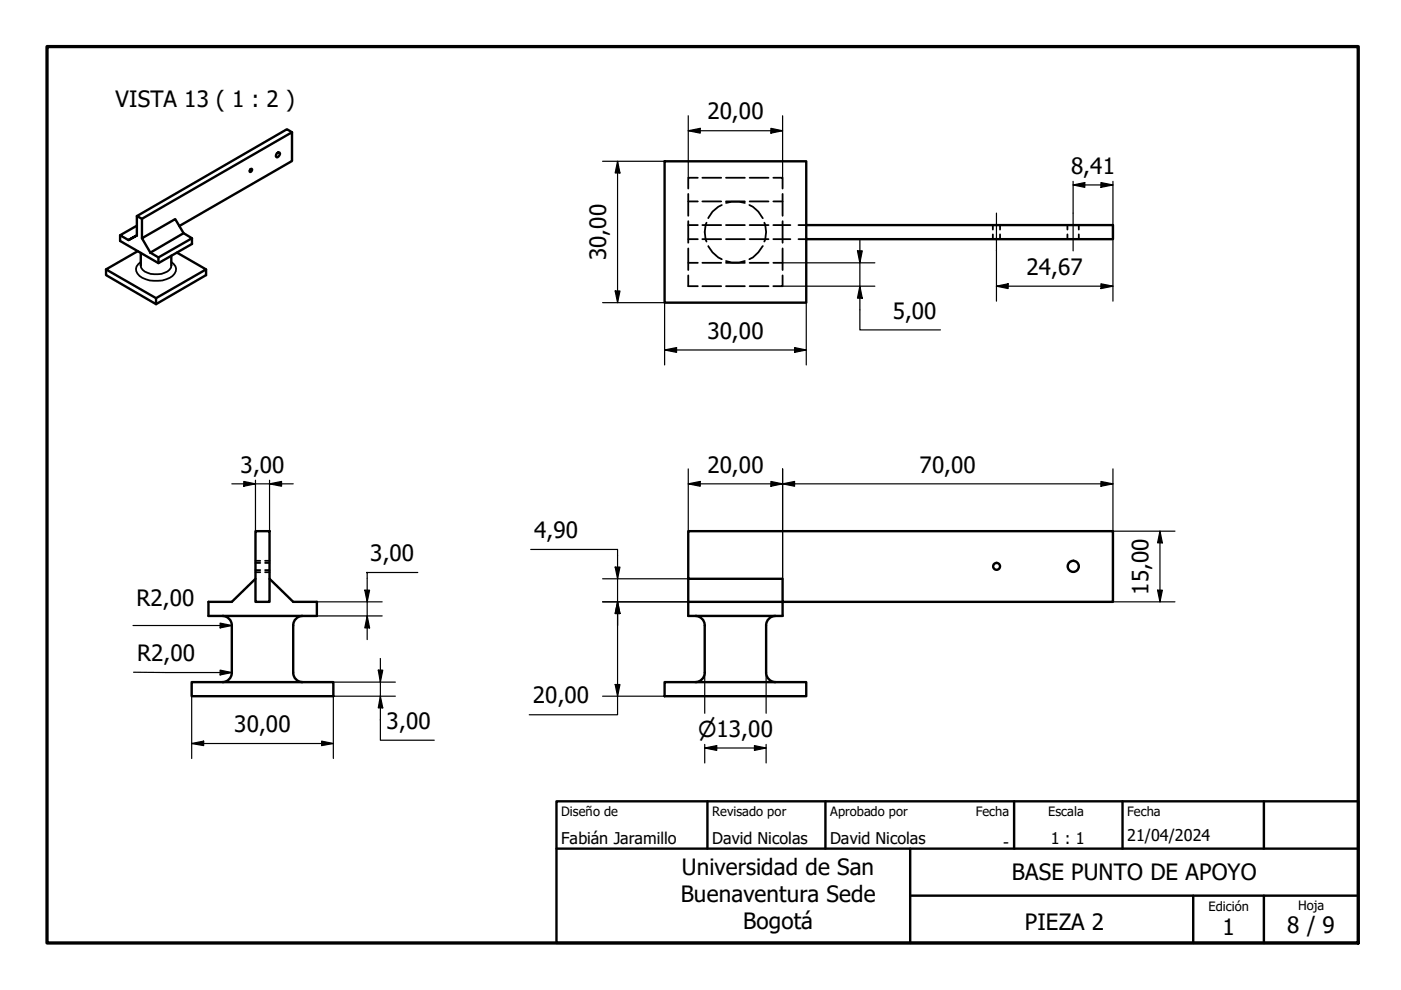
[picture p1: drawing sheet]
<svg xmlns="http://www.w3.org/2000/svg" width="297mm" height="210mm" viewBox="0 0 297 210" stroke-linecap="round" stroke-linejoin="round" font-family="sans-serif">
<!-- layer: Visible (ISO) -->
<g fill="none" stroke="#000" stroke-width=".51">
<path d="M53.1 35.8h.2a.46 .46 0 0 1-.2 .7l-.2-.3zM58.7 32.5l.5-.2 .1 .1a.72 .72 0 0 1-.7 .9l-.1-.2zM61.9 28l-1.1-.6-31.8 18.4 1.1 .6M140.9 34.2h30v30h-30zM22.5 57.1v1.2l10.6 6.2v-1.3M25.5 49.9v1.2l8.1 4.7 7.1-4.1v-1.2M29 47.9l-3.5 2 1.7 1M29 45.8v4.1l-1.8 1 1.8-1M29.2 53.2l-6.7 3.9 10.6 6.1M29.8 53.6v2.7M30.1 50.5l7-4 1.8 2.9-7 4.2zM33.6 54.6v1.2"/>
<path d="M36.3 54.2v2.1M37.5 53.6l6.2 3.5-10.6 6.1M38 47.9l23.9-13.8v-6.1l-31.8 18.4v4.1M38.9 49.4l1.8 1.1-7.1 4.1-1.7-1M43.7 57.1v1.2l-10.6 6.2M170.9 47.7h65.1v3h-65.1M54.2 112.6h2.9v15h-2.9zM47.1 130.6a2 2 0 0 1 2 2v10M54.2 122.7l-5.1 4.9h-4.9v3h23v-3h-5l-5.1-4.9M64.2 130.6a2 2 0 0 0-2 2v10M145.9 127.6h20v3h-20zM145.9 122.7v-10.1h90.1v15h-70.1v-4.9h-20v4.9"/>
<path d="M147.4 130.6a2 2 0 0 1 2 2v10M164.4 130.6a2 2 0 0 0-2 2v10M40.6 144.6h30.1v3h-30.1zM49.1 142.6a2 2 0 0 1-2 2M62.2 142.6a2 2 0 0 0 2 2M140.9 144.6h30v3h-30zM149.4 142.6a2 2 0 0 1-2 2M162.4 142.6a2 2 0 0 0 2 2"/>
<circle cx="211.3" cy="120.1" r=".73"/>
<circle cx="227.6" cy="120.1" r="1.17"/>
</g>
<!-- layer: Visible fina (ISO) -->
<path d="M29.8 56.3a2.58 2.58 0 0 0 2.9 1.8 3.7 3.7 0 0 0 3.6-1.4v-.4M29.8 55.5a1.8 1.8 0 0 0-1 1.8 1.8 1.8 0 0 0 1.4 1.6 6.6 6.6 0 0 0 6.4-.4 1.71 1.71 0 0 0-.3-3" fill="none" stroke="#000" stroke-width=".38"/>
<!-- layer: Oculto (ISO) -->
<g fill="none" stroke="#000" stroke-width=".38">
<path d="M148 37.7h-2.1v2.3M148.9 37.7h4M153.9 37.7h4M158.9 37.7h4M164 37.7h1.9v2.3M145.9 58.4v2.3h2.1M145.9 41.1v4.7M145.9 46.9v4.6M145.9 52.7v4.5M145.9 55.7h2.1M145.9 50.7h2.1M145.9 47.7h2.1"/>
<path d="M145.9 42.7h2.1M148.9 55.7h4M148.9 50.7h4M148.9 47.7h4M148.9 42.7h4M149.8 47.2a5.4 5.4 0 0 0 0 4M150.2 52.2a5.9 5.9 0 0 0 2.8 2.8M153 43.5a5.3 5.3 0 0 0-2.8 2.8M153.9 55.3l1.2 .4h1.6l1.2-.4M153.9 43l1.2-.2h1.6l1.2 .2M153.9 55.7h4M153.9 50.7h4"/>
<path d="M153.9 47.7h4M153.9 42.7h4M158.9 43.5a6 6 0 0 1 2.8 2.8M158.9 55.7h4M158.9 50.7h4M158.9 47.7h4M158.9 42.7h4M161.7 52.2a6.8 6.8 0 0 1-2.8 2.8M162.1 47.2a5.4 5.4 0 0 1 0 4M164 55.7h1.9M164 50.7h3.6M164 47.7h3.6"/>
<path d="M164 42.7h1.9M165.9 58.4v2.3h-1.9M165.9 41.1v4.7M165.9 46.9v4.6M165.9 52.7v4.5M169.3 50.7h1.6M169.3 47.7h1.6M210.5 47.7v1M210.5 49.7v1M212 47.7v1M212 49.7v1M226.3 47.7v1"/>
<path d="M226.3 49.7v1M228.7 47.7v1M228.7 49.7v1M148.9 60.7h4M153.9 60.7h4M158.9 60.7h4M54.2 119.4h1M54.2 118.9h1M56.2 119.4h.9M56.2 118.9h.9M54.2 120.9h1M54.2 121.3h1"/>
<path d="M56.2 120.9h.9M56.2 121.3h.9"/>
</g>
<!-- layer: Borde (ISO) -->
<path d="M10 9.9h278v190h-278z" fill="none" stroke="#000" stroke-width=".7"/>
<path d="M118 169.9h170v30h-170zM118 179.9h170M150 169.9v10M175 169.9v10M193 179.9v20M215 169.9v10M238 169.9v10M268 169.9v10M193 189.9h95M253 189.9v10M268 189.9v10" fill="none" stroke="#000" stroke-width=".51"/>
<!-- layer: Cota (ISO) -->
<g fill="none" stroke="#000" stroke-width=".25">
<path d="M127.8 34.2h13.1M130.9 34.2l.5 2.5h-1zM130.9 34.2v30M145.9 27.7l2.6-.5v1zM145.9 24.5v13.2M145.9 27.7h20M163.4 27.2l2.5 .5-2.5 .5zM165.9 24.5v13.2M227.5 39.2l2.5-.5v1zM227.5 39.2h8.5M227.5 38.5v6.7M233.4 38.7l2.6 .5-2.6 .5z"/>
<path d="M236 38.5v9.2M165.9 55.7h19.6M181.8 53.2h1l-.5 2.5zM182.3 50.7v19.2h17.1M211.3 53.2v10.7M236 50.7v13.2M127.8 64.2h13.1v13.2M130.4 61.7h1l-.5 2.5zM140.9 74.2l2.5-.5v1zM140.9 74.2h30M165.9 60.7h19.6M168.5 73.7l2.4 .5-2.4 .5z"/>
<path d="M170.9 64.2v13.2M182.3 60.7l.5 2.5h-1zM211.3 60.7l2.4-.5v1zM211.3 60.7h24.7M233.4 60.2l2.6 .5-2.6 .5zM145.9 99.4v13.2M165.9 99.4v23.3M236 99.4v13.2h13.1M49.1 102.6h13.1M51.7 102.1l2.5 .5-2.5 .5zM54.2 101.8v10.8M57.1 102.6l2.6-.5v1z"/>
<path d="M57.1 101.8v10.8M112.5 116.5h18.4v35h-18.7M145.9 102.6l2.6-.5v1zM145.9 102.6h90.1M163.4 102.1l2.5 .5-2.5 .5zM165.9 102.6l2.6-.5v1zM233.4 102.1l2.6 .5-2.6 .5zM245.9 112.6l.5 2.5h-1zM245.9 112.6v15M28.2 132.6h20.9M46.7 132.1l2.4 .5-2.4 .5zM67.2 127.6h13.8"/>
<path d="M67.2 130.6h13.8M77.3 125.1h1.1l-.5 2.5zM77.9 130.6l.5 2.5h-1.1zM80.6 139.6v17.3h11.5M88.6 121.4h-10.9h.2v14.2M127.8 127.6h18.1M127.8 122.7h18.1M130.4 120.2h1l-.5 2.5zM130.9 127.6l.5 2.5h-1zM236 127.6h13.1M245.4 125.1h1l-.5 2.5zM28.3 142.5l20.8 .1"/>
<path d="M40.6 157.6l2.6-.5v1zM40.6 157.6h30.1M40.6 147.6v13.2M46.7 142.1l2.4 .5-2.4 .5zM68.2 157.1l2.5 .5-2.5 .5zM70.7 144.6h13.1M80.2 142.1h1l-.6 2.5zM80.6 147.6l.6 2.5h-1zM83.8 147.6h-13.1v13.2M127.8 147.6h13.1M130.4 145.1h1l-.5 2.5zM149.4 158.6l2.6-.5v1z"/>
<path d="M149.4 158.6h13M149.4 142.6v8.6M149.4 157.8v4M160 158.1l2.4 .5-2.4 .5zM162.4 142.6v8.6M162.4 157.8v4"/>
</g>
<g fill="#000">
<path d="M130.9 34.2l.5 2.5h-1zM145.9 27.7l2.6-.5v1zM163.4 27.2l2.5 .5-2.5 .5zM227.5 39.2l2.5-.5v1zM233.4 38.7l2.6 .5-2.6 .5zM181.8 53.2h1l-.5 2.5zM130.4 61.7h1l-.5 2.5zM140.9 74.2l2.5-.5v1zM168.5 73.7l2.4 .5-2.4 .5zM182.3 60.7l.5 2.5h-1zM211.3 60.7l2.4-.5v1zM233.4 60.2l2.6 .5-2.6 .5z"/>
<path d="M51.7 102.1l2.5 .5-2.5 .5zM57.1 102.6l2.6-.5v1zM145.9 102.6l2.6-.5v1zM163.4 102.1l2.5 .5-2.5 .5zM165.9 102.6l2.6-.5v1zM233.4 102.1l2.6 .5-2.6 .5zM245.9 112.6l.5 2.5h-1zM46.7 132.1l2.4 .5-2.4 .5zM77.3 125.1h1.1l-.5 2.5zM77.9 130.6l.5 2.5h-1.1zM130.4 120.2h1l-.5 2.5zM130.9 127.6l.5 2.5h-1z"/>
<path d="M245.4 125.1h1l-.5 2.5zM40.6 157.6l2.6-.5v1zM46.7 142.1l2.4 .5-2.4 .5zM68.2 157.1l2.5 .5-2.5 .5zM80.2 142.1h1l-.6 2.5zM80.6 147.6l.6 2.5h-1zM130.4 145.1h1l-.5 2.5zM149.4 158.6l2.6-.5v1zM160 158.1l2.4 .5-2.4 .5z"/>
</g>
<!-- layer: Eje (ISO) -->
<path d="M211.3 45.2v8M227.5 45.2v8" fill="none" stroke="#000" stroke-width=".25"/>
<g font-size="4.8">
<text x="24.5" y="22.6">VISTA 13 ( 1 : 2 )</text>
<text x="150" y="25.3">20,00</text>
<text x="227.1" y="36.8">8,41</text>
<text x="128.5" y="55.2" transform="rotate(-90 128.5 55.2)">30,00</text>
<text x="217.6" y="58.3">24,67</text>
<text x="150" y="71.8">30,00</text>
<text x="189.3" y="67.6">5,00</text>
<text x="51" y="100.2">3,00</text>
<text x="150" y="100.2">20,00</text>
<text x="194.9" y="100.2">70,00</text>
<text x="78.5" y="119">3,00</text>
<text x="113.3" y="114.1">4,90</text>
<text x="29" y="128.5">R2,00</text>
<text x="243.5" y="126.1" transform="rotate(-90 243.5 126.1)">15,00</text>
<text x="29.1" y="140.2">R2,00</text>
<text x="113" y="149.1">20,00</text>
<text x="49.7" y="155.2">30,00</text>
<text x="82" y="154.5">3,00</text>
<text x="144.6" y="185.5">Universidad de San</text>
<text x="144.3" y="191.2">Buenaventura Sede</text>
<text x="214.5" y="186.7">BASE PUNTO DE APOYO</text>
<text x="157.5" y="197">Bogotá</text>
<text x="217.3" y="197.1">PIEZA 2</text>
<text x="272.9" y="197.8">8 / 9</text>
<text x="259.2" y="198.2">1</text>
</g>
<text font-size="4.6" x="148" y="156.2">⌀13,00</text>
<g font-size="3.4">
<text x="119" y="178.9">Fabián Jaramillo</text>
<text x="151" y="178.9">David Nicolas</text>
<text x="176" y="178.9">David Nicolas</text>
<text x="212.7" y="179.9">-</text>
<text x="222.8" y="178.9">1 : 1</text>
<text x="239" y="178.3">21/04/2024</text>
</g>
<g font-size="2.7">
<text x="119" y="173.1">Diseño de</text>
<text x="151" y="173">Revisado por</text>
<text x="176" y="173">Aprobado por</text>
<text x="206.9" y="173">Fecha</text>
<text x="222.2" y="173">Escala</text>
<text x="239" y="173">Fecha</text>
<text x="256.2" y="193.1">Edición</text>
<text x="275.2" y="192.9">Hoja</text>
</g>
</svg>
